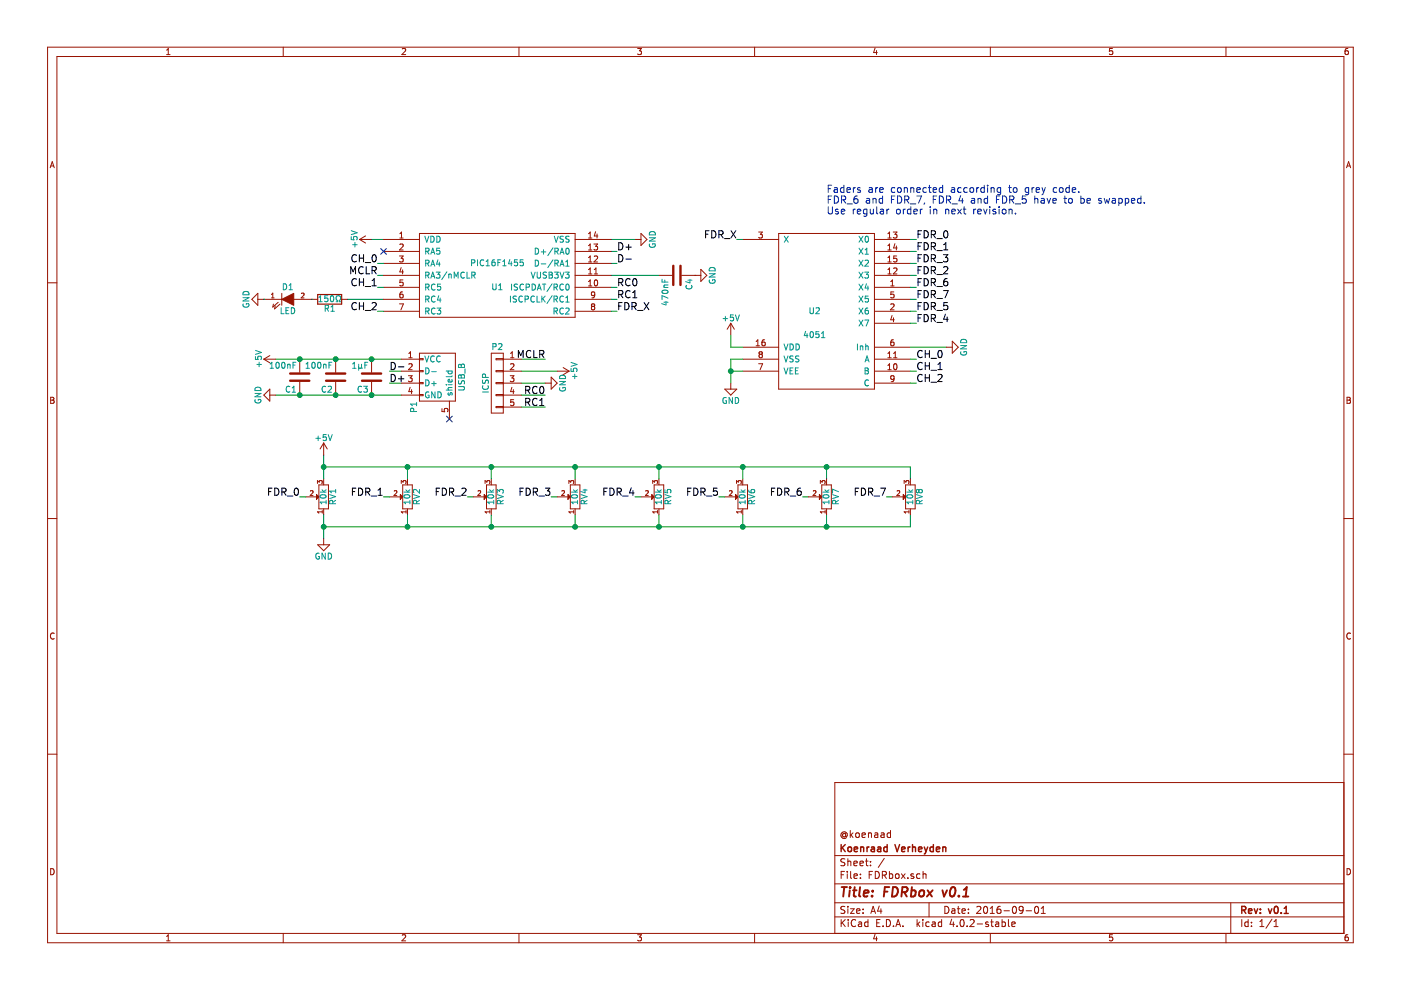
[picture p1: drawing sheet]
EESchema Schematic File Version 2
LIBS:FDRbox-rescue
LIBS:power
LIBS:device
LIBS:transistors
LIBS:conn
LIBS:linear
LIBS:regul
LIBS:74xx
LIBS:cmos4000
LIBS:adc-dac
LIBS:memory
LIBS:xilinx
LIBS:microcontrollers
LIBS:dsp
LIBS:microchip
LIBS:analog_switches
LIBS:motorola
LIBS:texas
LIBS:intel
LIBS:audio
LIBS:interface
LIBS:digital-audio
LIBS:philips
LIBS:display
LIBS:cypress
LIBS:siliconi
LIBS:opto
LIBS:atmel
LIBS:contrib
LIBS:valves
LIBS:PIC16F145x
LIBS:FDRbox-cache
EELAYER 25 0
EELAYER END
$Descr A4 11693 8268
encoding utf-8
Sheet 1 1
Title "FDRbox v0.1"
Date "2016-09-01"
Rev "v0.1"
Comp "Koenraad Verheyden"
Comment1 "@koenaad"
Comment2 ""
Comment3 ""
Comment4 ""
$EndDescr
$Comp
L +5V #PWR01
U 1 1
P 3100 2000
F 0 "#PWR01" H 3100 1850 50  0001 C CNN
F 1 "+5V" H 3100 2140 50  0000 C CNN
F 2 "" H 3100 2000 50  0000 C CNN
F 3 "" H 3100 2000 50  0000 C CNN
	1    3100 2000
	0    -1   -1   0   
$EndComp
$Comp
L GND #PWR02
U 1 1
P 5300 2000
F 0 "#PWR02" H 5300 1750 50  0001 C CNN
F 1 "GND" H 5300 1850 50  0000 C CNN
F 2 "" H 5300 2000 50  0000 C CNN
F 3 "" H 5300 2000 50  0000 C CNN
	1    5300 2000
	0    -1   -1   0   
$EndComp
Wire Wire Line
	3100 2000 3200 2000
Wire Wire Line
	5100 2000 5300 2000
Wire Wire Line
	3350 3100 3250 3100
Wire Wire Line
	3350 3200 3250 3200
Wire Wire Line
	2300 3300 3350 3300
Wire Wire Line
	2300 3000 3350 3000
$Comp
L GND #PWR03
U 1 1
P 2300 3300
F 0 "#PWR03" H 2300 3050 50  0001 C CNN
F 1 "GND" H 2300 3150 50  0000 C CNN
F 2 "" H 2300 3300 50  0000 C CNN
F 3 "" H 2300 3300 50  0000 C CNN
	1    2300 3300
	0    1    1    0   
$EndComp
$Comp
L +5V #PWR04
U 1 1
P 2300 3000
F 0 "#PWR04" H 2300 2850 50  0001 C CNN
F 1 "+5V" H 2300 3140 50  0000 C CNN
F 2 "" H 2300 3000 50  0000 C CNN
F 3 "" H 2300 3000 50  0000 C CNN
	1    2300 3000
	0    -1   -1   0   
$EndComp
Text Label 3250 3100 0    60   ~ 0
D-
Text Label 3250 3200 0    60   ~ 0
D+
Wire Wire Line
	5100 2100 5150 2100
Wire Wire Line
	5100 2200 5150 2200
Text Label 5150 2100 0    60   ~ 0
D+
Text Label 5150 2200 0    60   ~ 0
D-
$Comp
L C C4
U 1 1
P 5650 2300
F 0 "C4" H 5675 2400 50  0000 L CNN
F 1 "470nF" H 5675 2200 50  0000 L CNN
F 2 "Capacitors_SMD:C_0805_HandSoldering" H 5688 2150 50  0001 C CNN
F 3 "" H 5650 2300 50  0000 C CNN
	1    5650 2300
	0    1    1    0   
$EndComp
Wire Wire Line
	5100 2300 5500 2300
Wire Wire Line
	5800 2300 5800 2300
$Comp
L GND #PWR05
U 1 1
P 5800 2300
F 0 "#PWR05" H 5800 2050 50  0001 C CNN
F 1 "GND" H 5800 2150 50  0000 C CNN
F 2 "" H 5800 2300 50  0000 C CNN
F 3 "" H 5800 2300 50  0000 C CNN
	1    5800 2300
	0    -1   -1   0   
$EndComp
$Comp
L C C3
U 1 1
P 3100 3150
F 0 "C3" H 3125 3250 50  0000 L CNN
F 1 "1µF" H 3125 3050 50  0000 L CNN
F 2 "Capacitors_SMD:C_0805_HandSoldering" H 3138 3000 50  0001 C CNN
F 3 "" H 3100 3150 50  0000 C CNN
	1    3100 3150
	-1   0    0    1   
$EndComp
Connection ~ 3100 3000
Connection ~ 3100 3300
Wire Wire Line
	3200 2300 3150 2300
Wire Wire Line
	4350 3000 4550 3000
Wire Wire Line
	4350 3100 4650 3100
Wire Wire Line
	4550 3200 4350 3200
Wire Wire Line
	4350 3300 4550 3300
Wire Wire Line
	4350 3400 4550 3400
Text Label 4550 3000 2    60   ~ 0
MCLR
$Comp
L +5V #PWR06
U 1 1
P 4650 3100
F 0 "#PWR06" H 4650 2950 50  0001 C CNN
F 1 "+5V" H 4650 3240 50  0000 C CNN
F 2 "" H 4650 3100 50  0000 C CNN
F 3 "" H 4650 3100 50  0000 C CNN
	1    4650 3100
	0    1    -1   0   
$EndComp
$Comp
L GND #PWR07
U 1 1
P 4550 3200
F 0 "#PWR07" H 4550 2950 50  0001 C CNN
F 1 "GND" H 4550 3050 50  0000 C CNN
F 2 "" H 4550 3200 50  0000 C CNN
F 3 "" H 4550 3200 50  0000 C CNN
	1    4550 3200
	0    -1   1    0   
$EndComp
Text Label 4550 3300 2    60   ~ 0
RC0
Text Label 4550 3400 2    60   ~ 0
RC1
$Comp
L R R1
U 1 1
P 2750 2500
F 0 "R1" V 2830 2500 50  0000 C CNN
F 1 "150Ω" V 2750 2500 50  0000 C CNN
F 2 "Resistors_SMD:R_0805_HandSoldering" V 2680 2500 50  0001 C CNN
F 3 "" H 2750 2500 50  0000 C CNN
	1    2750 2500
	0    1    1    0   
$EndComp
$Comp
L LED D1
U 1 1
P 2400 2500
F 0 "D1" H 2400 2600 50  0000 C CNN
F 1 "LED" H 2400 2400 50  0000 C CNN
F 2 "LEDs:LED-3MM" H 2400 2500 50  0001 C CNN
F 3 "" H 2400 2500 50  0000 C CNN
	1    2400 2500
	1    0    0    -1  
$EndComp
$Comp
L GND #PWR08
U 1 1
P 2200 2500
F 0 "#PWR08" H 2200 2250 50  0001 C CNN
F 1 "GND" H 2200 2350 50  0000 C CNN
F 2 "" H 2200 2500 50  0000 C CNN
F 3 "" H 2200 2500 50  0000 C CNN
	1    2200 2500
	0    1    1    0   
$EndComp
Wire Wire Line
	2200 2500 2200 2500
Wire Wire Line
	2600 2500 2600 2500
Wire Wire Line
	2900 2500 3200 2500
NoConn ~ 3750 3500
$Comp
L USB_B P1
U 1 1
P 3650 3200
F 0 "P1" H 3850 3000 50  0000 C CNN
F 1 "USB_B" H 3600 3400 50  0000 C CNN
F 2 "Connect:USB_B" V 3600 3100 50  0001 C CNN
F 3 "" V 3600 3100 50  0000 C CNN
	1    3650 3200
	0    1    1    0   
$EndComp
$Comp
L CONN_01X05 P2
U 1 1
P 4150 3200
F 0 "P2" H 4150 3500 50  0000 C CNN
F 1 "ICSP" V 4250 3200 50  0000 C CNN
F 2 "Pin_Headers:Pin_Header_Straight_1x05" H 4150 3200 50  0001 C CNN
F 3 "" H 4150 3200 50  0000 C CNN
	1    4150 3200
	-1   0    0    -1  
$EndComp
$Comp
L PIC16F1455 U1
U 1 1
P 4150 2300
F 0 "U1" H 4150 2200 50  0000 C CNN
F 1 "PIC16F1455" H 4150 2400 50  0000 C CNN
F 2 "Housings_SOIC:SOIC-14_3.9x8.7mm_Pitch1.27mm" H 4150 2300 50  0001 C CNN
F 3 "DOCUMENTATION" H 4150 2300 50  0001 C CNN
	1    4150 2300
	1    0    0    -1  
$EndComp
Text Label 3150 2300 2    60   ~ 0
MCLR
Text Label 5150 2400 0    60   ~ 0
RC0
Text Label 5150 2500 0    60   ~ 0
RC1
Wire Wire Line
	5150 2500 5100 2500
Wire Wire Line
	5100 2400 5150 2400
$Comp
L 4051-RESCUE-FDRbox U2
U 1 1
P 6900 2600
F 0 "U2" H 7000 2600 50  0000 C CNN
F 1 "4051" H 7000 2400 50  0000 C CNN
F 2 "Housings_SOIC:SOIC-16_3.9x9.9mm_Pitch1.27mm" H 6900 2600 60  0001 C CNN
F 3 "" H 6900 2600 60  0000 C CNN
	1    6900 2600
	-1   0    0    -1  
$EndComp
$Comp
L +5V #PWR09
U 1 1
P 6100 2800
F 0 "#PWR09" H 6100 2650 50  0001 C CNN
F 1 "+5V" H 6100 2940 50  0000 C CNN
F 2 "" H 6100 2800 50  0000 C CNN
F 3 "" H 6100 2800 50  0000 C CNN
	1    6100 2800
	1    0    0    -1  
$EndComp
$Comp
L GND #PWR010
U 1 1
P 6100 3200
F 0 "#PWR010" H 6100 2950 50  0001 C CNN
F 1 "GND" H 6100 3050 50  0000 C CNN
F 2 "" H 6100 3200 50  0000 C CNN
F 3 "" H 6100 3200 50  0000 C CNN
	1    6100 3200
	1    0    0    -1  
$EndComp
Wire Wire Line
	6200 3100 6100 3100
Wire Wire Line
	6100 3000 6100 3200
Wire Wire Line
	6200 3000 6100 3000
Connection ~ 6100 3100
Wire Wire Line
	6200 2900 6100 2900
Wire Wire Line
	6100 2900 6100 2800
Wire Wire Line
	6200 2000 6150 2000
Wire Wire Line
	7600 2000 7650 2000
Wire Wire Line
	7600 2100 7650 2100
Wire Wire Line
	7600 2200 7650 2200
Wire Wire Line
	7600 2300 7650 2300
Wire Wire Line
	7600 2400 7650 2400
Wire Wire Line
	7650 2500 7600 2500
Wire Wire Line
	7600 2600 7650 2600
Wire Wire Line
	7650 2700 7600 2700
Wire Wire Line
	7600 2900 7900 2900
Wire Wire Line
	7600 3000 7650 3000
Wire Wire Line
	7600 3100 7650 3100
Wire Wire Line
	7650 3200 7600 3200
Text Label 6150 2000 2    60   ~ 0
FDR_X
Text Label 7650 2000 0    60   ~ 0
FDR_0
Text Label 7650 2100 0    60   ~ 0
FDR_1
Text Label 7650 2200 0    60   ~ 0
FDR_3
Text Label 7650 2300 0    60   ~ 0
FDR_2
Text Label 7650 2400 0    60   ~ 0
FDR_6
Text Label 7650 2500 0    60   ~ 0
FDR_7
Text Label 7650 2600 0    60   ~ 0
FDR_5
Text Label 7650 2700 0    60   ~ 0
FDR_4
Text Label 7650 3000 0    60   ~ 0
CH_0
Text Label 7650 3100 0    60   ~ 0
CH_1
Text Label 7650 3200 0    60   ~ 0
CH_2
$Comp
L GND #PWR011
U 1 1
P 7900 2900
F 0 "#PWR011" H 7900 2650 50  0001 C CNN
F 1 "GND" H 7900 2750 50  0000 C CNN
F 2 "" H 7900 2900 50  0000 C CNN
F 3 "" H 7900 2900 50  0000 C CNN
	1    7900 2900
	0    -1   -1   0   
$EndComp
$Comp
L POT RV2
U 1 1
P 3400 4150
F 0 "RV2" H 3400 4070 50  0000 C CNN
F 1 "10k" H 3400 4150 50  0000 C CNN
F 2 "Bourns_PTA4543:PTA4543" H 3400 4150 50  0001 C CNN
F 3 "" H 3400 4150 50  0000 C CNN
	1    3400 4150
	0    -1   -1   0   
$EndComp
Wire Wire Line
	3250 4150 3200 4150
Text Label 3200 4150 2    60   ~ 0
FDR_1
$Comp
L POT RV3
U 1 1
P 4100 4150
F 0 "RV3" H 4100 4070 50  0000 C CNN
F 1 "10k" H 4100 4150 50  0000 C CNN
F 2 "Bourns_PTA4543:PTA4543" H 4100 4150 50  0001 C CNN
F 3 "" H 4100 4150 50  0000 C CNN
	1    4100 4150
	0    -1   -1   0   
$EndComp
Wire Wire Line
	3950 4150 3900 4150
Text Label 3900 4150 2    60   ~ 0
FDR_2
$Comp
L POT RV4
U 1 1
P 4800 4150
F 0 "RV4" H 4800 4070 50  0000 C CNN
F 1 "10k" H 4800 4150 50  0000 C CNN
F 2 "Bourns_PTA4543:PTA4543" H 4800 4150 50  0001 C CNN
F 3 "" H 4800 4150 50  0000 C CNN
	1    4800 4150
	0    -1   -1   0   
$EndComp
Wire Wire Line
	4650 4150 4600 4150
Text Label 4600 4150 2    60   ~ 0
FDR_3
$Comp
L POT RV5
U 1 1
P 5500 4150
F 0 "RV5" H 5500 4070 50  0000 C CNN
F 1 "10k" H 5500 4150 50  0000 C CNN
F 2 "Bourns_PTA4543:PTA4543" H 5500 4150 50  0001 C CNN
F 3 "" H 5500 4150 50  0000 C CNN
	1    5500 4150
	0    -1   -1   0   
$EndComp
Wire Wire Line
	5350 4150 5300 4150
Text Label 5300 4150 2    60   ~ 0
FDR_4
$Comp
L POT RV6
U 1 1
P 6200 4150
F 0 "RV6" H 6200 4070 50  0000 C CNN
F 1 "10k" H 6200 4150 50  0000 C CNN
F 2 "Bourns_PTA4543:PTA4543" H 6200 4150 50  0001 C CNN
F 3 "" H 6200 4150 50  0000 C CNN
	1    6200 4150
	0    -1   -1   0   
$EndComp
Wire Wire Line
	6050 4150 6000 4150
Text Label 6000 4150 2    60   ~ 0
FDR_5
Text Label 6700 4150 2    60   ~ 0
FDR_6
Wire Wire Line
	7450 4150 7400 4150
Text Label 7400 4150 2    60   ~ 0
FDR_7
$Comp
L POT RV1
U 1 1
P 2700 4150
F 0 "RV1" H 2700 4070 50  0000 C CNN
F 1 "10k" H 2700 4150 50  0000 C CNN
F 2 "Bourns_PTA4543:PTA4543" H 2700 4150 50  0001 C CNN
F 3 "" H 2700 4150 50  0000 C CNN
	1    2700 4150
	0    -1   -1   0   
$EndComp
Wire Wire Line
	2550 4150 2500 4150
Text Label 2500 4150 2    60   ~ 0
FDR_0
Wire Wire Line
	2700 3800 2700 4000
Wire Wire Line
	2700 3900 7600 3900
Wire Wire Line
	3400 3900 3400 4000
Wire Wire Line
	4100 3900 4100 4000
Connection ~ 3400 3900
Wire Wire Line
	4800 3900 4800 4000
Connection ~ 4100 3900
Wire Wire Line
	5500 3900 5500 4000
Connection ~ 4800 3900
Wire Wire Line
	6200 3900 6200 4000
Connection ~ 5500 3900
Wire Wire Line
	6900 3900 6900 4000
Connection ~ 6200 3900
Wire Wire Line
	7600 3900 7600 4000
Connection ~ 6900 3900
Wire Wire Line
	7600 4400 7600 4300
Wire Wire Line
	2700 4400 7600 4400
Wire Wire Line
	6900 4400 6900 4300
Wire Wire Line
	6200 4400 6200 4300
Connection ~ 6900 4400
Wire Wire Line
	5500 4400 5500 4300
Connection ~ 6200 4400
Wire Wire Line
	4800 4300 4800 4400
Connection ~ 5500 4400
Wire Wire Line
	4100 4400 4100 4300
Connection ~ 4800 4400
Wire Wire Line
	3400 4400 3400 4300
Connection ~ 4100 4400
Wire Wire Line
	2700 4300 2700 4500
Connection ~ 3400 4400
Connection ~ 2700 3900
Connection ~ 2700 4400
$Comp
L GND #PWR012
U 1 1
P 2700 4500
F 0 "#PWR012" H 2700 4250 50  0001 C CNN
F 1 "GND" H 2700 4350 50  0000 C CNN
F 2 "" H 2700 4500 50  0000 C CNN
F 3 "" H 2700 4500 50  0000 C CNN
	1    2700 4500
	1    0    0    -1  
$EndComp
$Comp
L +5V #PWR013
U 1 1
P 2700 3800
F 0 "#PWR013" H 2700 3650 50  0001 C CNN
F 1 "+5V" H 2700 3940 50  0000 C CNN
F 2 "" H 2700 3800 50  0000 C CNN
F 3 "" H 2700 3800 50  0000 C CNN
	1    2700 3800
	-1   0    0    -1  
$EndComp
Wire Wire Line
	5100 2600 5150 2600
Text Label 5150 2600 0    60   ~ 0
FDR_X
$Comp
L C C2
U 1 1
P 2800 3150
F 0 "C2" H 2825 3250 50  0000 L CNN
F 1 "100nF" H 2825 3050 50  0000 L CNN
F 2 "Capacitors_SMD:C_0805_HandSoldering" H 2838 3000 50  0001 C CNN
F 3 "" H 2800 3150 50  0000 C CNN
	1    2800 3150
	-1   0    0    1   
$EndComp
$Comp
L C C1
U 1 1
P 2500 3150
F 0 "C1" H 2525 3250 50  0000 L CNN
F 1 "100nF" H 2525 3050 50  0000 L CNN
F 2 "Capacitors_SMD:C_0805_HandSoldering" H 2538 3000 50  0001 C CNN
F 3 "" H 2500 3150 50  0000 C CNN
	1    2500 3150
	-1   0    0    1   
$EndComp
Connection ~ 2500 3000
Connection ~ 2500 3300
Connection ~ 2800 3300
Connection ~ 2800 3000
Wire Wire Line
	3200 2600 3150 2600
Wire Wire Line
	3200 2400 3150 2400
Wire Wire Line
	3200 2200 3150 2200
NoConn ~ 3200 2100
Text Label 3150 2600 2    60   ~ 0
CH_2
Text Label 3150 2400 2    60   ~ 0
CH_1
Text Label 3150 2200 2    60   ~ 0
CH_0
Wire Wire Line
	6750 4150 6700 4150
$Comp
L POT RV7
U 1 1
P 6900 4150
F 0 "RV7" H 6900 4070 50  0000 C CNN
F 1 "10k" H 6900 4150 50  0000 C CNN
F 2 "Bourns_PTA4543:PTA4543" H 6900 4150 50  0001 C CNN
F 3 "" H 6900 4150 50  0000 C CNN
	1    6900 4150
	0    -1   -1   0   
$EndComp
$Comp
L POT RV8
U 1 1
P 7600 4150
F 0 "RV8" H 7600 4070 50  0000 C CNN
F 1 "10k" H 7600 4150 50  0000 C CNN
F 2 "Bourns_PTA4543:PTA4543" H 7600 4150 50  0001 C CNN
F 3 "" H 7600 4150 50  0000 C CNN
	1    7600 4150
	0    -1   -1   0   
$EndComp
Text Notes 6900 1800 0    60   ~ 0
Faders are connected according to grey code.\nFDR_6 and FDR_7, FDR_4 and FDR_5 have to be swapped.\nUse regular order in next revision.
$EndSCHEMATC
